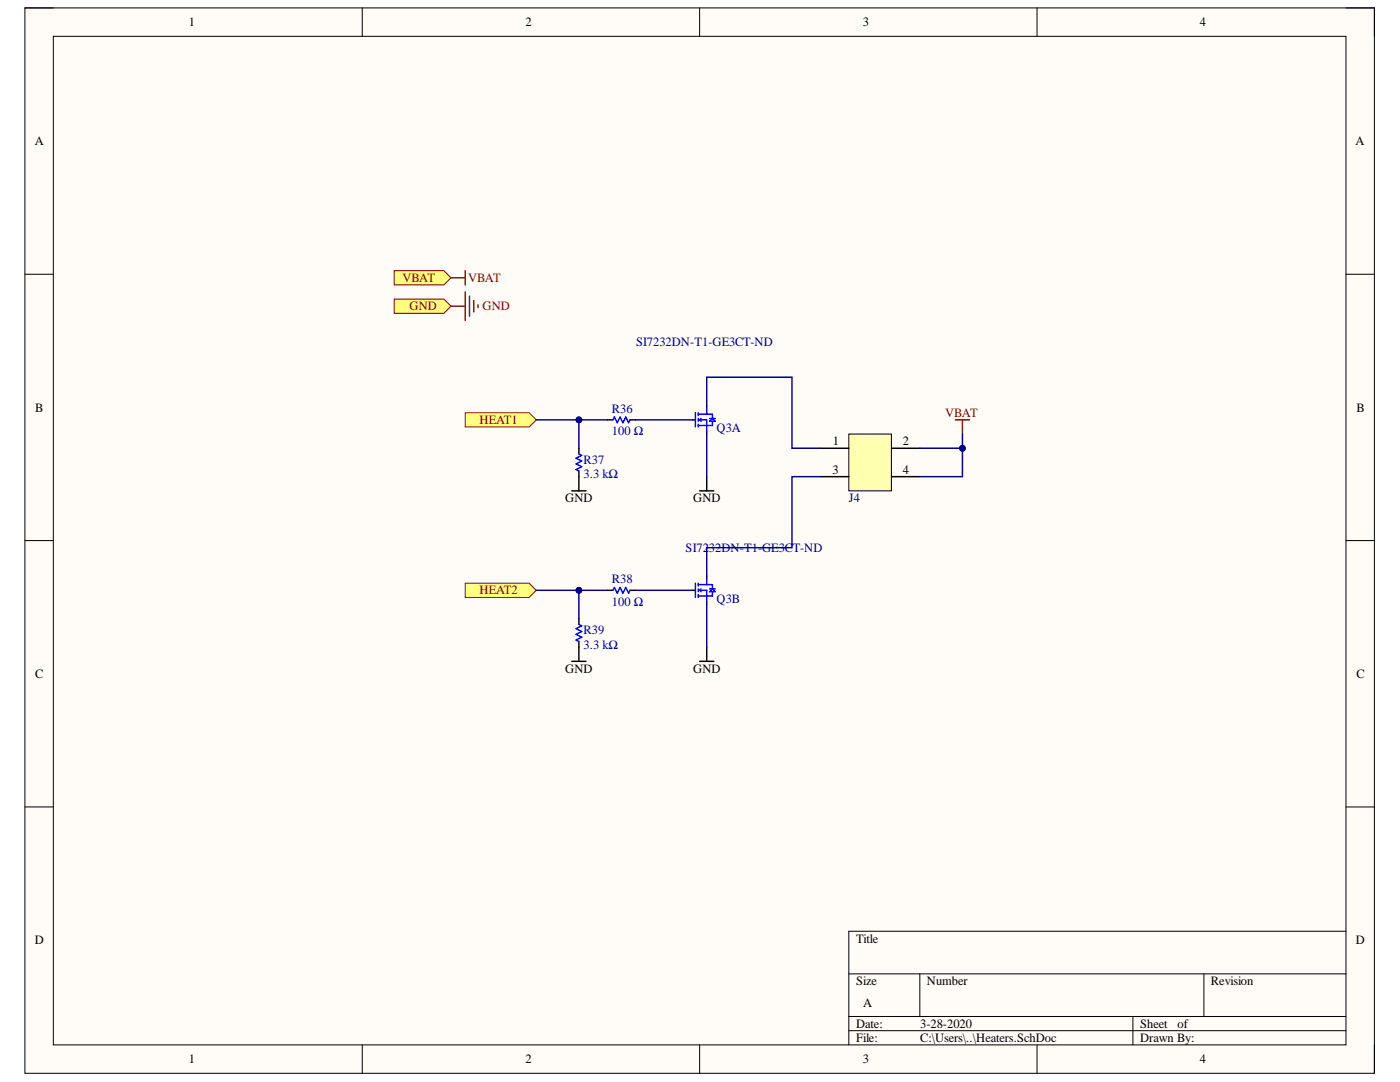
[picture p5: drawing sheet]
<svg xmlns="http://www.w3.org/2000/svg" width="279mm" height="216mm" viewBox="0 0 279 216" stroke-linecap="round" stroke-linejoin="round" font-family="sans-serif">
<path d="M5 1.6h269.3v212.6h-269.3z" fill-rule="evenodd" fill="#fffcf8"/>
<path d="M5 1.6h269.3v212.6h-269.3z" fill="none" stroke="#000" stroke-width=".2"/>
<path d="M10.6 7.2h258v201.3h-258z" fill-rule="evenodd" fill="#fffcf8"/>
<g fill="none" stroke="#000" stroke-width=".2">
<path d="M5 1.6h5.6M10.6 7.2h258v201.3h-258zM72.3 1.6v5.6M139.6 1.6v5.6M207 1.6v5.6M268.6 1.6h5.7v5.6M5 54.7h5.6M268.6 54.7h5.7M5 107.9h5.6M268.6 107.9h5.7M5 161h5.6M268.6 161h5.7"/>
<path d="M169.4 194.3h99.2M183.6 194.3v8.5M240.3 194.3v8.5M268.6 185.8h-99.2v22.7M72.3 208.5v5.7M139.6 208.5v5.7M169.4 202.8h99.2M169.4 205.7h99.2M207 208.5v5.7M226.1 202.8v5.7M274.3 208.5v5.7"/>
</g>
<path d="M169.4 86.6h8.5v11.3h-8.5z" fill-rule="evenodd" fill="#ffffb0"/>
<path d="M169.4 86.6h8.5v11.3h-8.5z" fill="none" stroke="#000" stroke-width=".2"/>
<path d="M163.7 95.1h5.7M163.7 89.4h5.7M177.9 95.1h5.7M177.9 89.4h5.7" fill="none" stroke="#000" stroke-width=".29"/>
<path d="M92.8 82.4h12.8l1.4 1.4-1.4 1.4h-12.8z" fill-rule="evenodd" fill="#ffff80"/>
<path d="M92.8 82.4h12.8l1.4 1.4-1.4 1.4h-12.8z" fill="none" stroke="#800000" stroke-width=".2"/>
<path d="M92.8 116.4h12.8l1.4 1.4-1.4 1.4h-12.8z" fill-rule="evenodd" fill="#ffff80"/>
<path d="M92.8 116.4h12.8l1.4 1.4-1.4 1.4h-12.8z" fill="none" stroke="#800000" stroke-width=".2"/>
<g fill="none" stroke="#000" stroke-width=".29">
<path d="M114.1 97.9h2.8M115.5 89.4v1.2M115.5 94v3.9M121.2 83.8h1.1M125.7 83.8h1.2M138.2 83.8h.6M139.6 97.9h2.9M141 80.9v.6M141 86v.6M141 95.1v2.8M121.2 117.8h1.1M125.7 117.8h1.2"/>
<path d="M138.2 117.8h.6M141 115v.5M114.1 132h2.8M115.5 123.5v1.1M115.5 128v4M139.6 132h2.9M141 120.1v.5M141 129.1v2.9"/>
</g>
<g fill="none" stroke="#00f" stroke-width=".29">
<path d="M115.5 90.6l.6 .3-1.1 .5 1.1 .6-1.1 .6 1.1 .5-1.1 .6 .5 .3M122.3 83.8l.3-.6 .6 1.1 .6-1.1 .5 1.1 .6-1.1 .5 1.1 .3-.5M138.8 82.4v2.8M139.3 82.4v.5M139.3 83.5v.6M139.3 84.6v.6M139.3 82.6h2.9v.9M139.6 83.8h1.4v2.2M139.6 83.8l.3 .3M139.9 83.5l-.3 .3M141 81.5v1.1M141.6 84.1l.6-.6 .5 .6z"/>
<path d="M141.6 83.5h1.1M142.2 84.1v.8h-2.9M122.3 117.8l.3-.6 .6 1.2 .6-1.2 .5 1.2 .6-1.2 .5 1.2 .3-.6M138.8 116.4v2.8M139.3 116.4v.5M139.3 117.5v.6M139.3 118.6v.6M139.3 116.7h2.9v.8M139.6 117.8h1.4v2.3M139.6 117.8l.3 .3M139.9 117.5l-.3 .3M141 115.5v1.2"/>
<path d="M141.6 118.1l.6-.6 .5 .6zM141.6 117.5h1.1M142.2 118.1v.8h-2.9M115.5 124.6l.6 .3-1.1 .5 1.1 .6-1.1 .6 1.1 .5-1.1 .6 .5 .3"/>
</g>
<path d="M190.7 83.8h2.8M192.1 83.8v2.8" fill="none" stroke="#800000" stroke-width=".29"/>
<path d="M78.7 54h9.9l1.4 1.4-1.4 1.4h-9.9z" fill-rule="evenodd" fill="#ffff80"/>
<path d="M78.7 54h9.9l1.4 1.4-1.4 1.4h-9.9z" fill="none" stroke="#800000" stroke-width=".2"/>
<path d="M78.7 59.7h9.9l1.4 1.4-1.4 1.4h-9.9z" fill-rule="evenodd" fill="#ffff80"/>
<path d="M78.7 59.7h9.9l1.4 1.4-1.4 1.4h-9.9z" fill="none" stroke="#800000" stroke-width=".2"/>
<path d="M90 55.4h2.8M92.8 54v2.8M92.8 58.3v5.6M93.7 59.1v4M94.6 60v2.2M90 61.1h2.8M95.4 60.8v.6" fill="none" stroke="#800000" stroke-width=".29"/>
<path d="M192.1 86.6v2.8" fill="none" stroke="#000080" stroke-width=".29"/>
<circle cx="192.1" cy="89.4" r=".57" fill="#000080"/>
<circle cx="192.1" cy="89.4" r=".57" fill="none" stroke="#000080" stroke-width=".2"/>
<path d="M107 117.8h8.5v5.7" fill="none" stroke="#000080" stroke-width=".29"/>
<circle cx="115.5" cy="117.8" r=".57" fill="#000080"/>
<circle cx="115.5" cy="117.8" r=".57" fill="none" stroke="#000080" stroke-width=".2"/>
<path d="M107 83.8h14.2" fill="none" stroke="#000080" stroke-width=".29"/>
<circle cx="115.5" cy="83.8" r=".57" fill="#000080"/>
<circle cx="115.5" cy="83.8" r=".57" fill="none" stroke="#000080" stroke-width=".2"/>
<path d="M115.5 117.8h5.7" fill="none" stroke="#000080" stroke-width=".29"/>
<circle cx="115.5" cy="117.8" r=".57" fill="#000080"/>
<circle cx="115.5" cy="117.8" r=".57" fill="none" stroke="#000080" stroke-width=".2"/>
<path d="M126.9 83.8h11.3M141 80.9v-5.6h17.1v14.1h5.6M163.7 95.1h-5.6v14.2h-17.1v5.7M183.6 89.4h8.5v5.7h-8.5M126.9 117.8h11.3" fill="none" stroke="#000080" stroke-width=".29"/>
<circle cx="192.1" cy="89.4" r=".57" fill="#000080"/>
<circle cx="192.1" cy="89.4" r=".57" fill="none" stroke="#000080" stroke-width=".2"/>
<path d="M115.5 83.8v5.6" fill="none" stroke="#000080" stroke-width=".29"/>
<circle cx="115.5" cy="83.8" r=".57" fill="#000080"/>
<circle cx="115.5" cy="83.8" r=".57" fill="none" stroke="#000080" stroke-width=".2"/>
<path d="M141 86.6v8.5M141 120.6v8.5" fill="none" stroke="#000080" stroke-width=".29"/>
<g font-size="2.5">
<text x="37.7" y="5.2">1</text>
<text x="104.8" y="5.2">2</text>
<text x="172.2" y="5.2">3</text>
<text x="239.5" y="5.2">4</text>
<text x="6.9" y="29">A</text>
<text x="270.5" y="29">A</text>
<text x="7" y="82.1">B</text>
<text x="270.7" y="82.1">B</text>
<text x="166.2" y="88.8">1</text>
<text x="180.2" y="88.8">2</text>
<text x="166.1" y="94.6">3</text>
<text x="180.2" y="94.6">4</text>
<text x="112.8" y="100.3">GND</text>
<text x="138.4" y="100.3">GND</text>
<text x="7" y="135.3">C</text>
<text x="112.8" y="134.3">GND</text>
<text x="138.4" y="134.3">GND</text>
<text x="270.7" y="135.3">C</text>
<text x="6.9" y="188.4">D</text>
<text x="170.8" y="188.1">Title</text>
<text x="270.6" y="188.4">D</text>
<text x="170.8" y="196.6">Size</text>
<text x="185" y="196.6">Number</text>
<text x="241.7" y="196.6">Revision</text>
<text x="172.3" y="200.8">A</text>
<text x="170.8" y="205.1">Date:</text>
<text x="170.8" y="208">File:</text>
<text x="183.6" y="205.1">3-28-2020</text>
<text x="183.6" y="208">C:\Users\..\Heaters.SchDoc</text>
<text x="227.5" y="205.1">Sheet</text>
<text x="227.5" y="208">Drawn By:</text>
<text x="235" y="205.1">of</text>
<text x="37.7" y="212.2">1</text>
<text x="104.8" y="212.2">2</text>
<text x="172.2" y="212.2">3</text>
<text x="239.5" y="212.2">4</text>
</g>
<g font-size="2.5" fill="#800000">
<text x="80.3" y="56.3">VBAT</text>
<text x="93.4" y="56.3">VBAT</text>
<text x="81.7" y="61.9">GND</text>
<text x="96.3" y="61.9">GND</text>
<text x="188.6" y="83.2">VBAT</text>
<text x="95.7" y="84.6">HEAT1</text>
<text x="95.7" y="118.6">HEAT2</text>
</g>
<g font-size="2.5" fill="#000080">
<text x="126.9" y="69">SI7232DN-T1-GE3CT-ND</text>
<text x="122.1" y="82.3">R36</text>
<text x="122.1" y="86.9">100 Ω</text>
<text x="143" y="86.3">Q3A</text>
<text x="116.4" y="95.4">3.3 kΩ</text>
<text x="116.4" y="92.6">R37</text>
<text x="169.4" y="100.3">J4</text>
<text x="136.8" y="110.2">SI7232DN-T1-GE3CT-ND</text>
<text x="122.1" y="116.3">R38</text>
<text x="122.1" y="120.9">100 Ω</text>
<text x="143" y="120.3">Q3B</text>
<text x="116.4" y="129.4">3.3 kΩ</text>
<text x="116.4" y="126.6">R39</text>
</g>
</svg>
